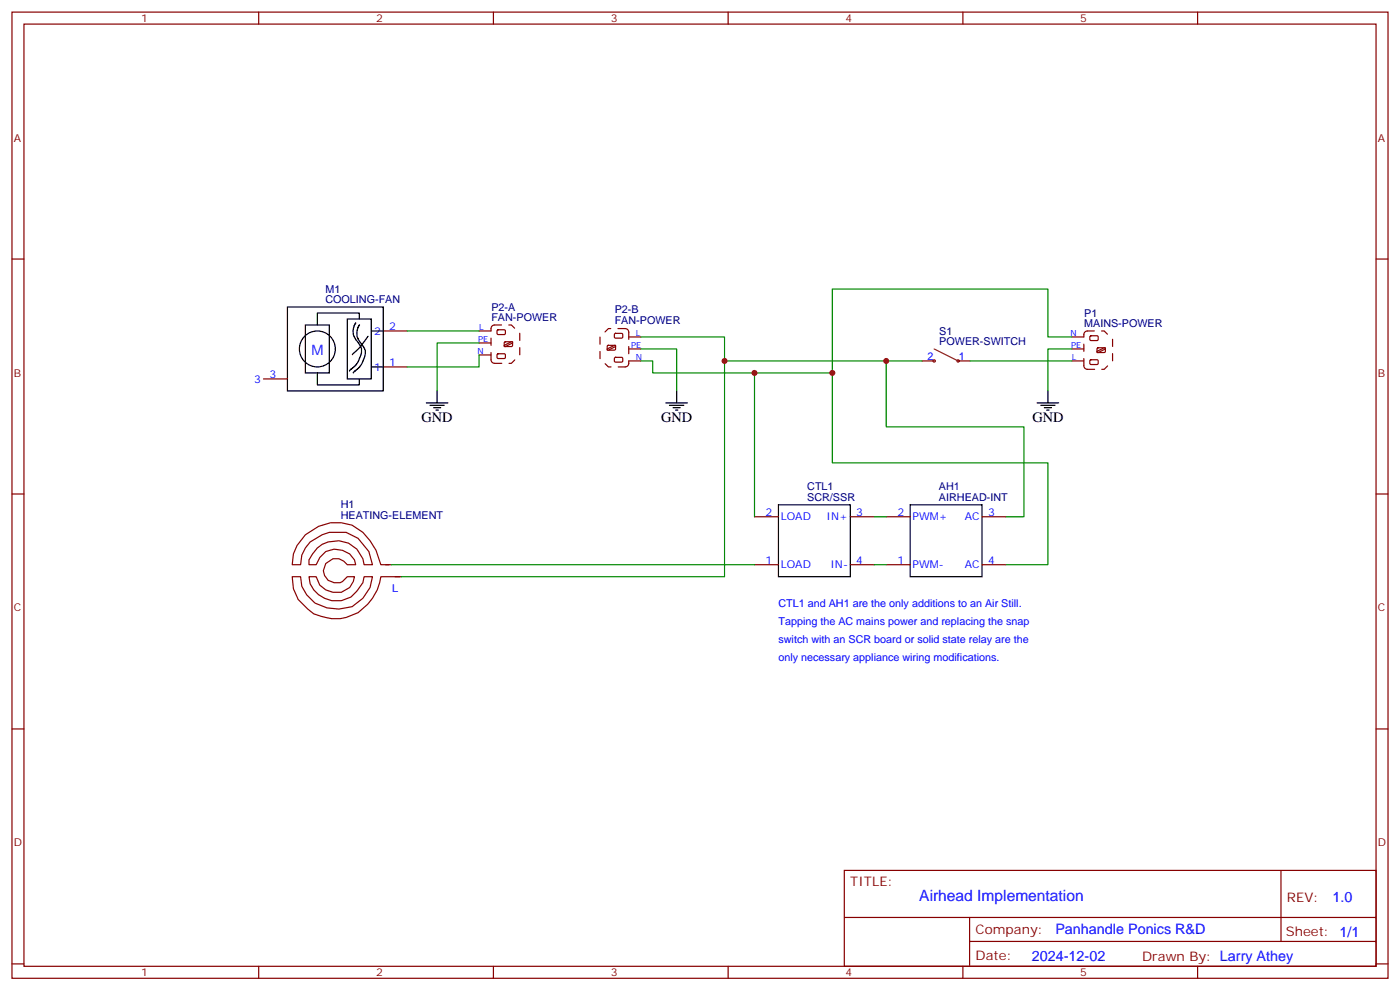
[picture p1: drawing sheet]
<svg xmlns="http://www.w3.org/2000/svg" width="412mm" height="292mm" viewBox="0 0 412 292" stroke-linecap="round" stroke-linejoin="round" font-family="sans-serif">
<g fill="none" stroke="#870000" stroke-width=".35">
<path d="M3.5 3.6h405.4v284.3h-405.4zM7.1 7.1h398.2v277.3h-398.2zM76.2 3.6v3.5M145.3 3.6v3.5M214.5 3.6v3.5M283.6 3.6v3.5M352.8 3.6v3.5M3.5 76.2h3.6M405.3 76.2h3.6M112.9 97.4h7M77.6 111.5h7.1M112.9 108h7"/>
<path d="M3.5 145.4h3.6M405.3 145.4h3.6M113.6 166.2h1.8M114.7 166.2h-2.5a17.1 17.1 0 0 0-8.5-11.6 13.5 13.5 0 0 0-17.3 8.4l-.3 3.2h2.4a8.4 8.4 0 0 1 4.6-7.8l1.8-1 2.1-.7h5l3.5 1.7 3.2 3.9 1 3.9h-2.5a8.2 8.2 0 0 0-6.4-6.9 8.2 8.2 0 0 0-8.7 3.7l-1.1 1.8v1.4h2.1a6.1 6.1 0 0 1 5.2-4.6 6.1 6.1 0 0 1 6.1 3.2l.4 1.4h-2.5a4.3 4.3 0 0 0-4.2-1.8l-2.1 1.4-.4 1.1a3.4 3.4 0 0 0 2.8 4.6 3.6 3.6 0 0 0 3.9-1.8h2.1a5.1 5.1 0 0 1-6.3 4.6l-2.1-.7-1.8-1.4-1.1-2.5h-2.1a7.7 7.7 0 0 0 6.7 7.1h2.8l2.9-1.1 1.7-1.7 1.8-2.5 .3-1.8h2.5l-.7 3.2-2.1 3.2-3.2 2.4-3.9 .7a10.5 10.5 0 0 1-10.9-6.7l-.4-2.8h-2.4l.3 3.5 1.4 3.2 2.9 2.8 1.7 1.5a14 14 0 0 0 13.1-.4 15.6 15.6 0 0 0 6.7-10.6h5.6M116.4 169.7h1.8M3.5 214.5h3.6M405.3 214.5h3.6M248.7 256.2h156.6v28.2h-156.6zM377.3 256.2v20.9M248.7 270h156.5M285.6 277.1h119.6M285.6 270v14.1"/>
<path d="M3.5 283.7h3.6M76.2 284.4v3.5M145.3 284.4v3.5M214.5 284.4v3.5M283.6 284.4v3.5M352.8 284.4v3.5M405.3 283.7h3.6"/>
</g>
<g fill="none" stroke="#000" stroke-width=".35">
<path d="M84.7 90.3h28.2v24.7h-28.2zM90 95.6h7v14.1h-7zM102.3 93.9h7.1v17.6h-7.1zM104.8 95l-.7 1.8v1.6l.6 1.4 1.6 2.3 .2 1.6-1.2 3.1-2.3 2.4M105.8 93.9v-1.8h-12.3v3.5M105.9 95.6l-.7 1.8v1.6l.6 1.3 1.7 2.4 .1 1.6-1.2 3-2.3 2.4M108.4 99l-2.7 3.6-1.9 1.8M109.4 97.4h3.5M93.5 109.7v3.6h12.3v-1.8M109.4 108h3.5"/>
<circle cx="93.5" cy="102.7" r="5.3"/>
</g>
<g fill="#fff" stroke="#870000" stroke-width=".35">
<path d="M146.5 97.2l.3-.2 1.9 .1 .1 1.2-.3 .2-1.9-.1z"/>
<path d="M148.6 100.8l.3-.2h1.9l.1 1.2-.3 .2-1.9-.1z"/>
<path d="M146.5 104.3l.3-.2 1.9 .1 .1 1.1-.3 .2h-1.9z"/>
<path d="M148.5 101.6l2.5-1v.3l-2.1 1.1h-.4z"/>
</g>
<path d="M141.1 97.4h3.5M145.7 95.6l-.9 .5-.2 .6M141.1 104.5h3.5M141.1 100.9h3.5M144.6 105.9l.5 .8 .6 .2" fill="none" stroke="#870000" stroke-width=".35"/>
<path d="M144.6 105.9v-9.2M145.7 106.9h4.9l2.5-2.4v-6.4l-2.5-2.5h-4.9" fill="none" stroke="#870000" stroke-width=".35" stroke-dasharray="2.1 2.1"/>
<g fill="#fff" stroke="#870000" stroke-width=".35">
<path d="M321.1 99l.3-.2 1.9 .1 .1 1.1-.3 .2h-1.9z"/>
<path d="M323.2 102.5l.3-.2 1.9 .1 .2 1.2-.3 .2-2-.1z"/>
<path d="M321.1 106l.3-.1h1.9l.1 1.2-.3 .2-1.9-.1z"/>
<path d="M323.1 103.4l2.5-1.1v.4l-2.1 1.1h-.4z"/>
</g>
<path d="M315.7 99.2h3.6M320.3 97.4l-.8 .4-.2 .7M315.7 106.2h3.6M315.7 102.7h3.6M319.3 107.6l.4 .9 .6 .2" fill="none" stroke="#870000" stroke-width=".35"/>
<path d="M319.3 107.6v-9.1M320.3 108.7h5l2.4-2.5v-6.3l-2.4-2.5h-5" fill="none" stroke="#870000" stroke-width=".35" stroke-dasharray="2.1 2.1"/>
<path d="M125.6 118.6h6.3M126.6 119.3h4.3M127.7 120h2.1M128.8 115v3.6M128.4 120.7h.7" fill="none" stroke="#000" stroke-width=".35"/>
<path d="M119.9 97.4h21.2M141.1 104.5v3.5h-21.2M141.1 100.9h-12.3v14.1" fill="none" stroke="#008700" stroke-width=".35"/>
<g fill="#fff" stroke="#870000" stroke-width=".35">
<path d="M181 105.3l.3-.1h2l.1 1.2-.3 .2-2-.1z"/>
<path d="M178.9 101.8l.3-.2 2 .1 .1 1.2-.3 .1h-2z"/>
<path d="M181 98.3l.3-.2 2 .1 .1 1.1-.3 .2h-2z"/>
<path d="M178.9 102.7l2.4-1.1v.4l-2.1 1h-.3z"/>
</g>
<g fill="none" stroke="#870000" stroke-width=".35">
<path d="M184.1 96.7l.9 .4 .2 .7M185.2 99.2h3.5M185.2 106.9l-.4 .9-.7 .2M185.2 102.7h3.5M185.2 106.2h3.5M271.6 106.2h3.6M282.2 106.2h3.6M222.2 152.1h7.1M250.5 152.1h7M261.1 152.1h7M289.3 152.1h7M222.2 166.2h7.1"/>
<path d="M250.5 166.2h7M261.1 166.2h7M289.3 166.2h7"/>
</g>
<path d="M184.1 96.7h-4.9l-2.5 2.5v6.3l2.5 2.5h4.9M185.2 97.8v9.1" fill="none" stroke="#870000" stroke-width=".35" stroke-dasharray="2.1 2.1"/>
<g fill="none" stroke="#8c2424" stroke-width=".35">
<path d="M275.2 102.7l7 3.5"/>
<circle cx="275.2" cy="106.2" r=".35"/>
<circle cx="282.2" cy="106.2" r=".35"/>
</g>
<path d="M188.7 99.2h24.7v7h58.2M315.7 99.2h-7v-14.1h-63.5v24.6h-52.9v-3.5h-3.6M188.7 102.7h10.6v12.3M213.4 106.2v63.5h-95.2M222.2 109.7v42.4M245.2 109.7v26.5h63.5v30h-12.4M261.1 106.2v19.4h40.5v26.5h-5.3M285.8 106.2h29.9M315.7 102.7h-7v12.3M257.5 152.1h3.6M115.4 166.2h106.8M257.5 166.2h3.6" fill="none" stroke="#008700" stroke-width=".35"/>
<path d="M196.1 118.6h6.4M197.2 119.3h4.2M198.3 120h2.1M199.3 115v3.6M305.5 118.6h6.4M306.6 119.3h4.2M307.6 120h2.1M308.7 115v3.6M199 120.7h.7M308.3 120.7h.7M229.3 148.6h21.2v21.1h-21.2zM268.1 148.6h21.2v21.1h-21.2z" fill="none" stroke="#000" stroke-width=".35"/>
<g fill="#c00">
<circle cx="213.4" cy="106.2" r=".88"/>
<circle cx="222.3" cy="109.7" r=".88"/>
<circle cx="245.2" cy="109.7" r=".88"/>
<circle cx="261.1" cy="106.2" r=".88"/>
</g>
<text font-size="4.6" fill="#00f" x="270.8" y="265.2">Airhead Implementation</text>
<g font-size="4.2" fill="#00f">
<text x="91.7" y="104.5">M</text>
<text x="392.5" y="265.4">1.0</text>
<text x="310.9" y="275">Panhandle Ponics R&amp;D</text>
<text x="304" y="282.8">2024-12-02</text>
</g>
<g font-size="4.2">
<text x="124.2" y="124.2">GND</text>
<text x="194.7" y="124.2">GND</text>
<text x="304.1" y="124.2">GND</text>
</g>
<g font-size="3.9" fill="#800">
<text x="250.5" y="260.7">TITLE:</text>
<text x="379.1" y="265.4">REV:</text>
<text x="287.4" y="274.9">Company:</text>
<text x="378.7" y="275.6">Sheet: 1/1</text>
<text x="287.4" y="282.6">Date:</text>
<text x="336.4" y="282.7">Drawn By: Larry Athey</text>
</g>
<g font-size="3.2" fill="#800">
<text x="41.6" y="6.6">1</text>
<text x="110.8" y="6.6">2</text>
<text x="179.9" y="6.6">3</text>
<text x="249.1" y="6.6">4</text>
<text x="318.2" y="6.6">5</text>
<text x="4.1" y="41.7">A</text>
<text x="405.9" y="41.7">A</text>
<text x="4.1" y="110.8">B</text>
<text x="405.9" y="110.8">B</text>
<text x="4.1" y="180">C</text>
<text x="405.9" y="180">C</text>
<text x="4.1" y="249.1">D</text>
<text x="405.9" y="249.1">D</text>
<text x="41.6" y="287.4">1</text>
<text x="110.8" y="287.4">2</text>
<text x="179.9" y="287.4">3</text>
<text x="249.1" y="287.4">4</text>
<text x="318.2" y="287.4">5</text>
</g>
<g font-size="3.2" fill="#000080">
<text x="95.8" y="89.3">COOLING-FAN</text>
<text x="95.8" y="86.1">M1</text>
<text x="144.7" y="94.6">FAN-POWER</text>
<text x="144.7" y="91.4">P2-A</text>
<text x="181.1" y="95.3">FAN-POWER</text>
<text x="181.1" y="92.1">P2-B</text>
<text x="319.4" y="93.2">P1</text>
<text x="276.7" y="101.6">POWER-SWITCH</text>
<text x="276.7" y="98.5">S1</text>
<text x="319.4" y="96.3">MAINS-POWER</text>
<text x="100.4" y="149.6">H1</text>
<text x="237.8" y="147.5">SCR/SSR</text>
<text x="237.8" y="144.3">CTL1</text>
<text x="276.6" y="147.5">AIRHEAD-INT</text>
<text x="276.6" y="144.3">AH1</text>
<text x="100.4" y="152.8">HEATING-ELEMENT</text>
</g>
<g font-size="3.2" fill="#00f">
<text x="110.2" y="98.5">2</text>
<text x="114.7" y="97">2</text>
<text x="114.7" y="107.6">1</text>
<text x="273.2" y="105.9">2</text>
<text x="282.4" y="105.9">1</text>
<text x="74.9" y="112.6">3</text>
<text x="79.4" y="111.2">3</text>
<text x="110.2" y="109">1</text>
<text x="225.5" y="151.7">2</text>
<text x="230" y="153.1">LOAD</text>
<text x="243.5" y="153.1">IN+</text>
<text x="252.2" y="151.7">3</text>
<text x="264.3" y="151.7">2</text>
<text x="268.8" y="153.1">PWM+</text>
<text x="284.2" y="153.1">AC</text>
<text x="291" y="151.7">3</text>
<text x="225.5" y="165.8">1</text>
<text x="230" y="167.3">LOAD</text>
<text x="244.6" y="167.3">IN-</text>
<text x="252.2" y="165.8">4</text>
<text x="264.3" y="165.8">1</text>
<text x="268.8" y="167.3">PWM-</text>
<text x="284.2" y="167.3">AC</text>
<text x="291" y="165.8">4</text>
<text x="115.5" y="174.3">L</text>
<text x="229.3" y="178.5">CTL1 and AH1 are the only additions to an Air Still.</text>
<text x="229.3" y="183.8">Tapping the AC mains power and replacing the snap</text>
<text x="229.3" y="189.1">switch with an SCR board or solid state relay are the</text>
<text x="229.3" y="194.4">only necessary appliance wiring modifications.</text>
</g>
<g font-size="2.5" fill="#00f">
<text x="140.9" y="100.6">PE</text>
<text x="141.1" y="97">L</text>
<text x="187.3" y="98.8">L</text>
<text x="315.3" y="98.8">N</text>
<text x="140.7" y="104.1">N</text>
<text x="185.9" y="102.3">PE</text>
<text x="187.3" y="105.9">N</text>
<text x="315.5" y="102.3">PE</text>
<text x="315.8" y="105.9">L</text>
</g>
</svg>
